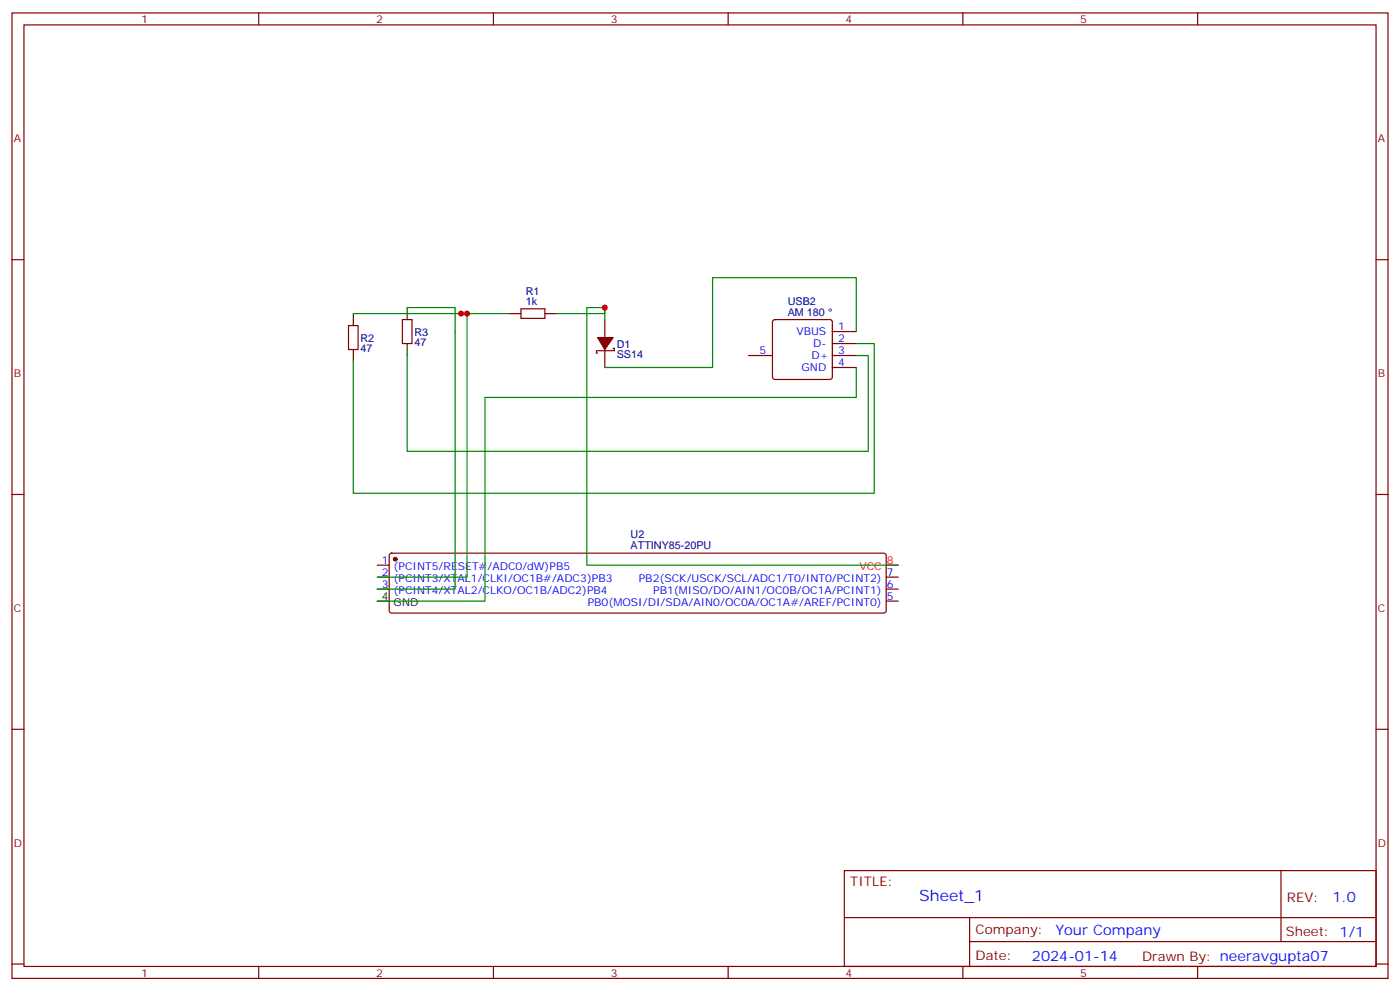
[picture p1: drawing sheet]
<svg xmlns="http://www.w3.org/2000/svg" width="412mm" height="292mm" viewBox="0 0 412 292" stroke-linecap="round" stroke-linejoin="round" font-family="sans-serif">
<g fill="none" stroke="#870000" stroke-width=".35">
<path d="M3.5 3.8h405.4v284.3h-405.4zM7.1 7.3h398.2v277.3h-398.2zM76.2 3.8v3.5M145.3 3.8v3.5M214.5 3.8v3.5M283.6 3.8v3.5M352.8 3.8v3.5M3.5 76.5h3.6M405.3 76.5h3.6M102.7 95.9h2.8v7h-2.8zM118.5 94.1h2.9v7.1h-2.9zM153.5 90.9h7v2.9h-7z"/>
<path d="M178.2 94.1v5.3M227.8 94.3l.4-.2h16.3l.5 .2 .2 .5v16.3l-.3 .5-.4 .2h-16.3l-.5-.3-.2-.4v-16.3zM245.2 97.6h7M178.2 102.9v5.3M180.6 102.6h.4v.7h-5.3v.7h.3M220.5 104.7h7M245.2 104.7h7M245.2 101.2h7M245.2 108.2h7M3.5 145.6h3.6M405.3 145.6h3.6M111.1 166.4h3.6"/>
<path d="M111.1 170h3.6M111.1 173.5h3.6M114.9 163.1l.5-.2h144.9l.5 .2 .3 .5v16.2l-.3 .5-.5 .3h-144.9l-.5-.3-.2-.5v-16.2zM261.1 170h3.5M261.1 173.5h3.5M261.1 177h3.5M3.5 214.8h3.6M405.3 214.8h3.6M248.7 256.4h156.6v28.2h-156.6zM377.3 256.4v20.9M248.7 270.2h156.5M285.6 277.3h119.6"/>
<path d="M285.6 270.2v14.2M3.5 283.9h3.6M76.2 284.6v3.5M145.3 284.6v3.5M214.5 284.6v3.5M283.6 284.6v3.5M352.8 284.6v3.5M405.3 283.9h3.6"/>
</g>
<path d="M104.1 92.4v3.5M119.9 90.6v3.5M149.9 92.4h3.6M160.5 92.4h3.5M104.1 102.9v3.6M119.9 101.2v3.5M111.1 177h3.6" fill="none" stroke="#000" stroke-width=".35"/>
<g fill="#870000" stroke="#870000" stroke-width=".35">
<path d="M176 99.4h4.6l-2.4 3.5z"/>
<circle cx="116.4" cy="164.7" r=".53"/>
</g>
<path d="M104.1 92.4h45.8M119.9 90.6h14.2v82.9h-23M137.6 92.4v77.6h-26.5M178.2 94.1v-3.5h-5.3v75.8h91.7M178.2 90.6v1.8h-14.2M252.2 97.6v-15.8h-42.3v26.4h-31.7M119.9 104.7v28.2h135.9v-28.2h-3.6M252.2 108.2v8.9h-109.3v59.9h-31.8M252.2 101.2h5.3v44.1h-153.4v-38.8" fill="none" stroke="#008700" stroke-width=".35"/>
<path d="M261.1 166.4h3.5" fill="none" stroke="#f00" stroke-width=".35"/>
<g fill="#c00">
<circle cx="178.2" cy="90.6" r=".88"/>
<circle cx="135.8" cy="92.4" r=".88"/>
<circle cx="137.6" cy="92.4" r=".88"/>
</g>
<text font-size="4.6" fill="#00f" x="270.8" y="265.4">Sheet_1</text>
<g font-size="4.2" fill="#00f">
<text x="392.5" y="265.7">1.0</text>
<text x="310.9" y="275.2">Your Company</text>
<text x="304" y="283">2024-01-14</text>
</g>
<g font-size="3.9" fill="#800">
<text x="250.5" y="261">TITLE:</text>
<text x="379.1" y="265.7">REV:</text>
<text x="287.4" y="275.2">Company:</text>
<text x="378.7" y="275.8">Sheet: 1/1</text>
<text x="287.4" y="282.9">Date:</text>
<text x="336.4" y="282.9">Drawn By: neeravgupta07</text>
</g>
<g font-size="3.2" fill="#800">
<text x="41.6" y="6.8">1</text>
<text x="110.8" y="6.8">2</text>
<text x="179.9" y="6.8">3</text>
<text x="249.1" y="6.8">4</text>
<text x="318.2" y="6.8">5</text>
<text x="4.1" y="41.9">A</text>
<text x="405.9" y="41.9">A</text>
<text x="4.1" y="111.1">B</text>
<text x="405.9" y="111.1">B</text>
<text x="4.1" y="180.2">C</text>
<text x="405.9" y="180.2">C</text>
<text x="4.1" y="249.3">D</text>
<text x="405.9" y="249.3">D</text>
<text x="41.6" y="287.6">1</text>
<text x="110.8" y="287.6">2</text>
<text x="179.9" y="287.6">3</text>
<text x="249.1" y="287.6">4</text>
<text x="318.2" y="287.6">5</text>
</g>
<g font-size="3.2" fill="#000080">
<text x="154.9" y="89.9">1k</text>
<text x="154.9" y="86.8">R1</text>
<text x="232.1" y="89.9">USB2</text>
<text x="232.1" y="93">AM 180</text>
<text x="106.2" y="100.6">R2</text>
<text x="122.1" y="101.9">47</text>
<text x="122.1" y="98.8">R3</text>
<text x="106.2" y="103.7">47</text>
<text x="181.7" y="105.5">SS14</text>
<text x="181.7" y="102.4">D1</text>
<text x="185.7" y="161.7">ATTINY85-20PU</text>
<text x="185.7" y="158.6">U2</text>
</g>
<g font-size="3.2" fill="#00f">
<text x="234.6" y="98.7">VBUS</text>
<text x="246.9" y="100.8">2</text>
<text x="246.9" y="97.3">1</text>
<text x="223.8" y="104.4">5</text>
<text x="239.1" y="105.8">D+</text>
<text x="239.5" y="102.2">D-</text>
<text x="246.9" y="104.4">3</text>
<text x="246.9" y="107.9">4</text>
<text x="236.1" y="109.3">GND</text>
<text x="112.5" y="166.1">1</text>
<text x="116" y="167.9">(PCINT5/RESET#/ADC0/dW)PB5</text>
<text x="112.5" y="169.6">2</text>
<text x="112.5" y="173.1">3</text>
<text x="116" y="171.4">(PCINT3/XTAL1/CLKI/OC1B#/ADC3)PB3</text>
<text x="188.2" y="171.4">PB2(SCK/USCK/SCL/ADC1/T0/INT0/PCINT2)</text>
<text x="261.2" y="173.1">6</text>
<text x="261.2" y="169.6">7</text>
<text x="116" y="174.9">(PCINT4/XTAL2/CLKO/OC1B/ADC2)PB4</text>
<text x="173.1" y="178.4">PB0(MOSI/DI/SDA/AIN0/OC0A/OC1A#/AREF/PCINT0)</text>
<text x="192.4" y="174.9">PB1(MISO/DO/AIN1/OC0B/OC1A/PCINT1)</text>
<text x="261.2" y="176.7">5</text>
</g>
<g font-size="3.2" fill="#f00">
<text x="253.1" y="167.9">VCC</text>
<text x="261.2" y="166.1">8</text>
</g>
<g font-size="3.2">
<text x="112.5" y="176.7">4</text>
<text x="116" y="178.4">GND</text>
</g>
</svg>
